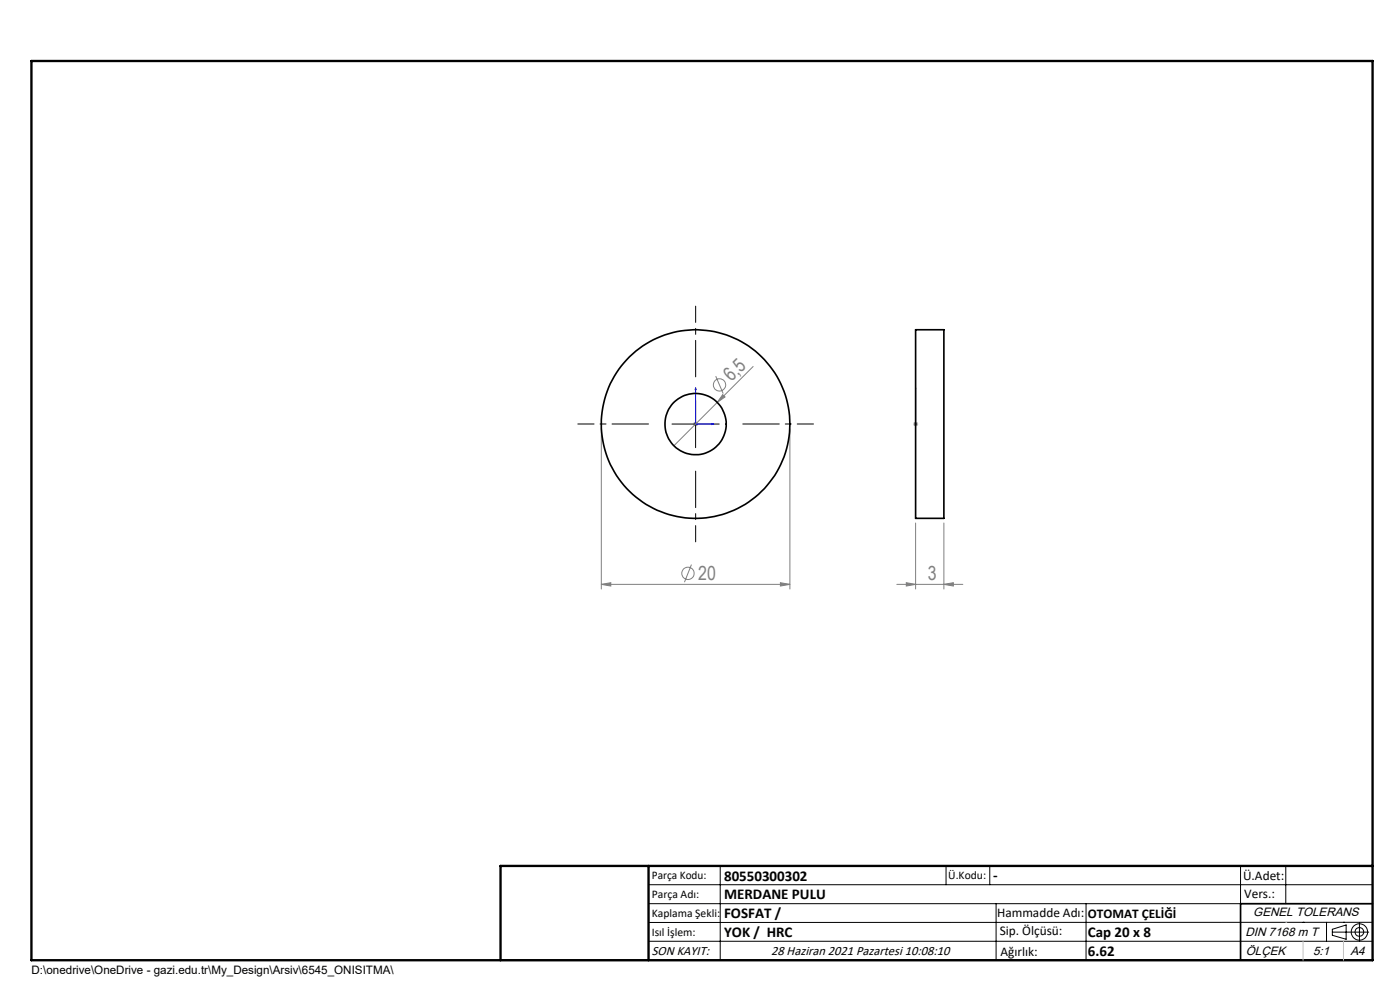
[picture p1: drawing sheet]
<svg xmlns="http://www.w3.org/2000/svg" width="297mm" height="210mm" viewBox="0 0 297 210" stroke-linecap="round" stroke-linejoin="round" font-family="sans-serif">
<g fill="none" stroke="#808080" stroke-width=".21">
<path d="M151.8 79.8l1.6 3.7M159.8 77.7l-16.8 16.8M127.6 91v33.9M147.1 89.9h1M147.2 89.6l.7 .7M147.6 89.5v.9M153.3 83.7l.5 .5-1.6 1.2zM167.6 91v33.9M193.7 89.9h1.1M193.9 89.6l.7 .7M194.2 89.5v.9M194.6 89.6l-.7 .7"/>
<path d="M146.7 119.8l-1.5 3.7M194.2 110.9v14M200.2 110.9v14M127.6 124l2-.4v.7zM127.6 124h40M165.6 123.6l2 .4-2 .3zM190.3 124h14M192.3 123.6l1.9 .4-1.9 .3zM200.2 124l2-.4v.7z"/>
<circle cx="152.6" cy="81.6" r="1.31"/>
<circle cx="145.9" cy="121.6" r="1.31"/>
</g>
<g fill="none" stroke="#000" stroke-width=".21">
<path d="M142.6 89.9h10M147.6 84.9v10.1M137.6 187.7h153.6M137.6 191.7h153.6M137.6 199.7h153.6M152.8 183.7v20M200.7 183.7v4M210 183.7v4M211.3 191.7v12M230.4 191.7v12M263.2 183.7v20M272.8 183.7v8"/>
<path d="M276.4 195.6h.1M281.4 195.6v4.1M282.6 197.7h7.8M282.6 197.1l3-.9v3l-3-.8zM285 195.6h.1M288.4 195.8v3.8M291.2 195.6l-153.6 .1"/>
<circle cx="288.4" cy="197.7" r="1.74"/>
<circle cx="288.4" cy="197.7" r=".93"/>
</g>
<path d="M147.6 82.3v7.6h3.8M147.6 82.3l.1 .3h-.2zM151 89.8l.4 .1-.4 .2zM194.2 89.8v.3zM194.2 82.3v.3v-.3M194.2 89.9h.1M194.2 82.3v7.6" fill="none" stroke="#00f" stroke-width=".21"/>
<path d="M147.6 79.9v-15M137.6 89.9h-15M147.6 99.9v15M157.6 89.9h15" fill="none" stroke="#000" stroke-width=".21" stroke-dasharray="15.2 1.3 1.3 1.3" stroke-dashoffset="7.5"/>
<path d="M291.2 191.7h-28v12M106.2 203.7h185" fill="none" stroke="#000" stroke-width=".35"/>
<path d="M6.7 12.9h284.5v190.8h-284.5zM137.6 183.7v20M291.2 183.7h-185v20" fill="none" stroke="#000" stroke-width=".5"/>
<path d="M272.8 195.6h.1M276.4 199.7v4M285 199.7v4" fill="none" stroke="#c0c0c0" stroke-width=".21"/>
<g fill="#00f">
<path d="M151 89.8l.4 .1-.4 .2zM147.6 82.3l.1 .3h-.2z"/>
<path d="M194.2 89.8v.3zM194.2 82.3v.3z"/>
</g>
<g fill="#808080">
<path d="M153.3 83.7l.5 .5-1.6 1.2z"/>
<path d="M127.6 124l2-.4v.7zM165.6 123.6l2 .4-2 .3zM192.3 123.6l1.9 .4-1.9 .3zM200.2 124l2-.4v.7z"/>
</g>
<g fill="none" stroke="#000" stroke-width=".35">
<path d="M194.2 69.9h6v40.1h-6z"/>
<circle cx="147.6" cy="90" r="20"/>
<circle cx="147.6" cy="90" r="6.5"/>
</g>
<g font-size="4.1" fill="#808080">
<text x="155.2" y="81.1" transform="rotate(-45 155.2 81.1)">6,5</text>
<text x="148.1" y="123">20</text>
<text x="196.8" y="123">3</text>
</g>
<g font-size="3.2">
<text x="153.6" y="186.8">80550300302</text>
<text x="153.6" y="190.8">MERDANE PULU</text>
<text x="210.7" y="186.6">-</text>
<text x="153.6" y="194.8">FOSFAT /</text>
<text x="153.6" y="198.8">YOK / HRC</text>
<text x="230.8" y="198.7">Cap 20 x 8</text>
<text x="230.8" y="202.8">6.62</text>
</g>
<g font-size="2.8">
<text x="263.7" y="186.7">Ü.Adet:</text>
<text x="263.9" y="190.5">Vers.:</text>
<text x="211.5" y="194.5">Hammadde Adı:</text>
<text x="230.8" y="194.7">OTOMAT ÇELİĞİ</text>
<text x="138.3" y="202.6">SON KAYIT:</text>
<text x="163.6" y="202.6">28 Haziran 2021 Pazartesi 10:08:10</text>
<text x="212.1" y="198.4">Sip. Ölçüsü:</text>
<text x="212.2" y="202.7">Ağırlık:</text>
</g>
<g font-size="2.6">
<text x="265.9" y="194.4">GENEL TOLERANS</text>
<text x="264.2" y="198.5">DIN 7168 m T</text>
<text x="264.3" y="202.6">ÖLÇEK</text>
<text x="278.5" y="202.6">5:1</text>
<text x="286.5" y="202.6">A4</text>
</g>
<g font-size="2.5">
<text x="138.3" y="186.4">Parça Kodu:</text>
<text x="138.3" y="190.5">Parça Adı:</text>
<text x="201.2" y="186.5">Ü.Kodu:</text>
<text x="138.3" y="194.5">Kaplama Şekli:</text>
<text x="138.3" y="198.6">Isıl İşlem:</text>
<text x="6.7" y="206.7">D:\onedrive\OneDrive - gazi.edu.tr\My_Design\Arsiv\6545_ONISITMA\</text>
</g>
</svg>
